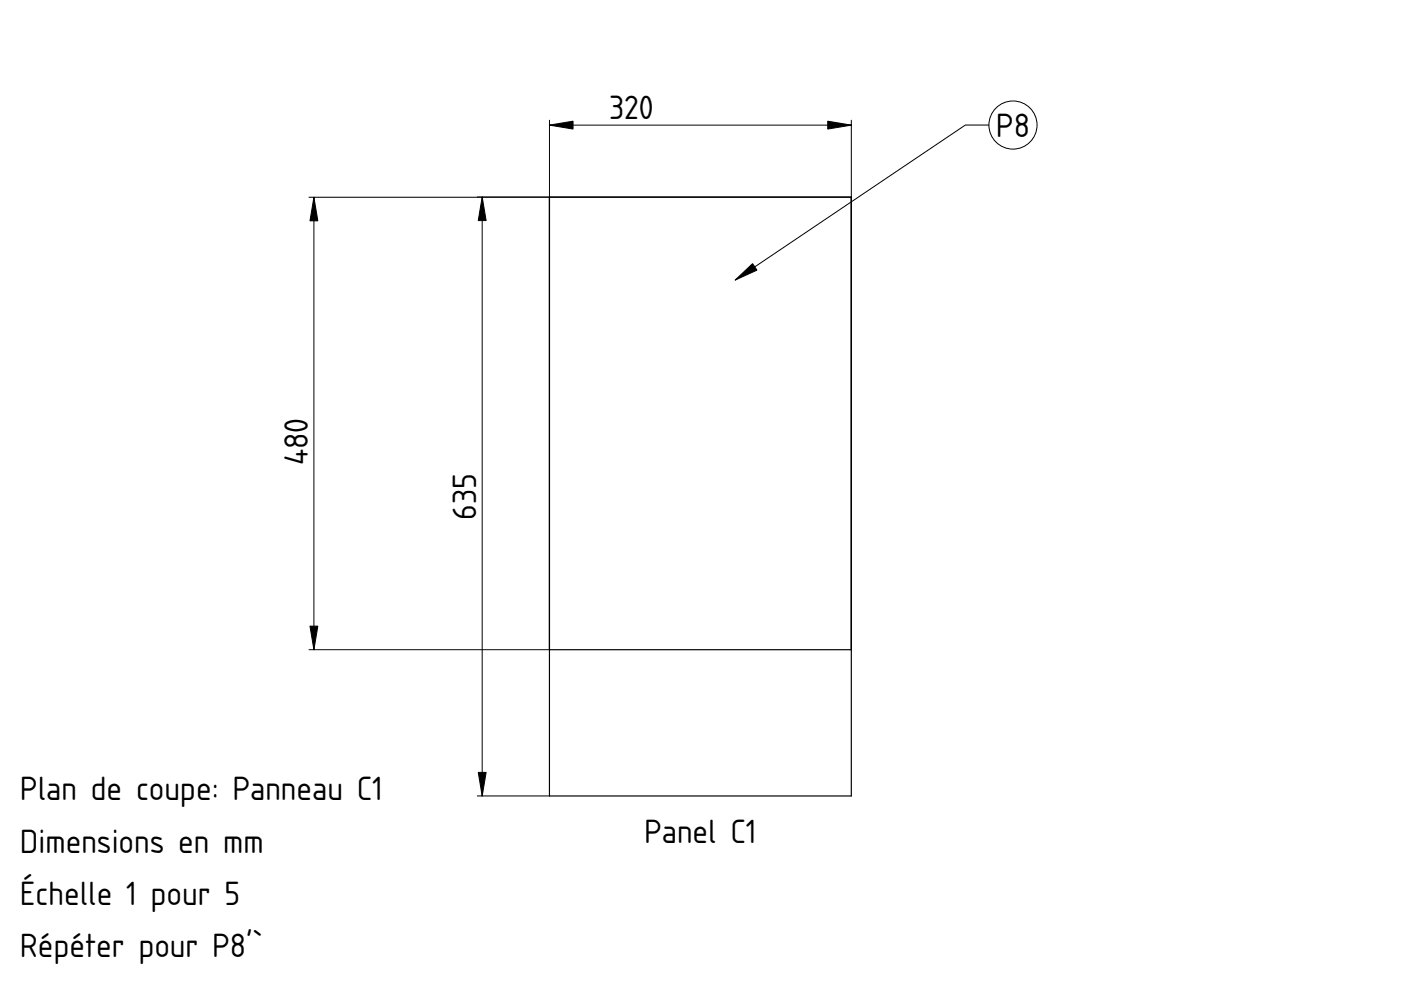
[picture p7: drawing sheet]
<svg xmlns="http://www.w3.org/2000/svg" width="297mm" height="210mm" viewBox="0 0 297 210" stroke-linecap="round" stroke-linejoin="round" font-family="sans-serif">
<path d="M116.5 41.8h64v127h-64zM116.5 41.8h64M116.5 137.8h64" fill="none" stroke="#000" stroke-width=".25"/>
<g fill="none" stroke="#000" stroke-width=".21">
<path d="M116.5 26.5h64M116.5 25.5v112.3h-51M180.5 25.5v112.3M209.7 26.5h-5l-48.8 32.9M65.5 41.8h51M66.6 41.8v96M101.2 41.8h15.3M102.2 41.8v127M148.5 89.8h.1M101.2 168.8h15.3"/>
<circle cx="214.8" cy="26.5" r="5.1"/>
</g>
<path d="M116.5 26.5l5-.8v1.7zM175.5 25.7l5 .8-5 .9zM66.6 41.8l.8 5h-1.7zM102.2 41.8l.9 5h-1.7zM155.9 59.4l3.7-3.5 .9 1.4zM65.7 132.8h1.7l-.8 5zM101.4 163.8h1.7l-.9 5z" fill="#000" stroke="#000" stroke-width=".21"/>
<g font-size="6.7">
<text x="129.1" y="25.2">320</text>
<text x="211.2" y="29.1">P8</text>
<text x="65.3" y="98.6" transform="rotate(-90 65.3 98.6)">480</text>
<text x="100.9" y="110.2" transform="rotate(-90 100.9 110.2)">635</text>
<text x="4.2" y="169.7">Plan de coupe: Panneau C1</text>
<text x="136.5" y="178.7">Panel C1</text>
<text x="4.2" y="180.8">Dimensions en mm</text>
<text x="4.2" y="191.9">Échelle 1 pour 5</text>
<text x="4.2" y="203">Répéter pour P8'`</text>
</g>
</svg>
